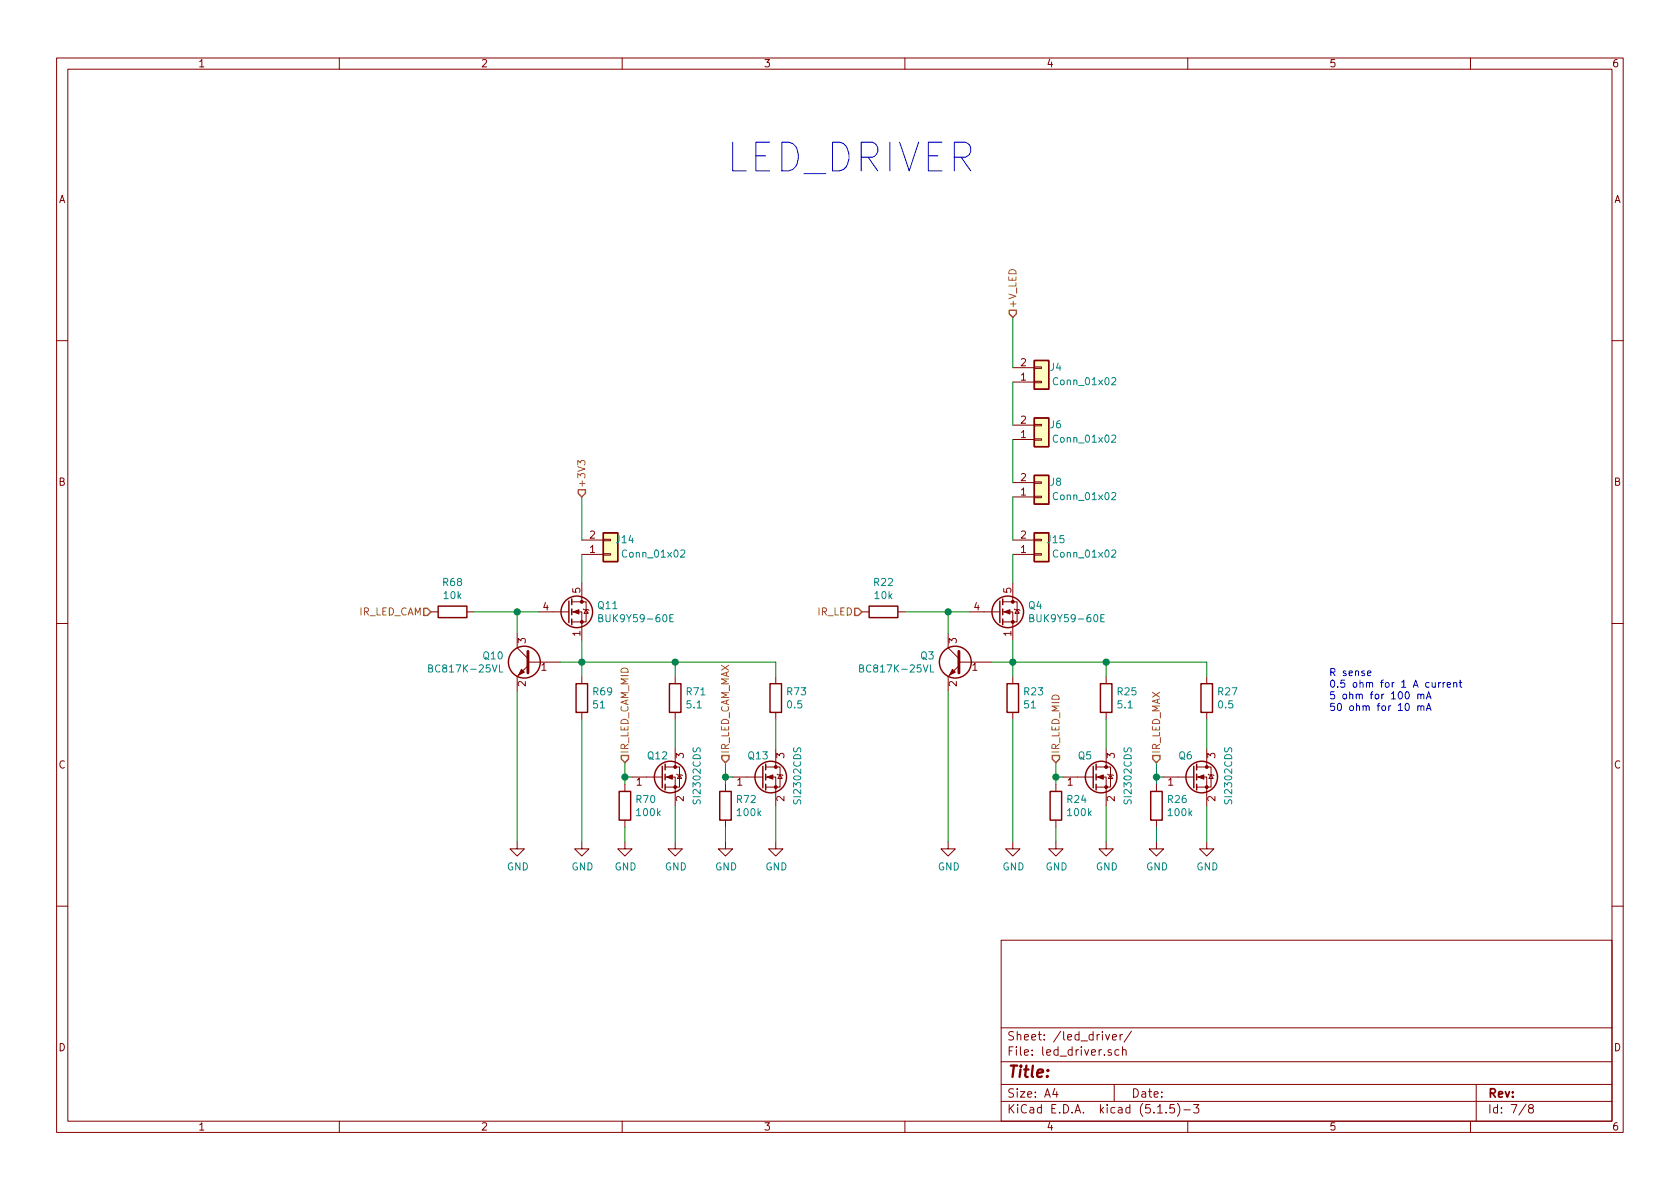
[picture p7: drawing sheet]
EESchema Schematic File Version 4
EELAYER 30 0
EELAYER END
$Descr A4 11693 8268
encoding utf-8
Sheet 7 8
Title ""
Date ""
Rev ""
Comp ""
Comment1 ""
Comment2 ""
Comment3 ""
Comment4 ""
$EndDescr
$Comp
L Device:R R23
U 1 1
P 7050 4850
F 0 "R23" H 7120 4896 50  0000 L CNN
F 1 "51" H 7120 4805 50  0000 L CNN
F 2 "Resistor_SMD:R_2512_6332Metric_Pad1.52x3.35mm_HandSolder" V 6980 4850 50  0001 C CNN
F 3 "~" H 7050 4850 50  0001 C CNN
	1    7050 4850
	1    0    0    -1  
$EndComp
$Comp
L power:GND #PWR039
U 1 1
P 7050 5850
F 0 "#PWR039" H 7050 5600 50  0001 C CNN
F 1 "GND" H 7055 5677 50  0000 C CNN
F 2 "" H 7050 5850 50  0001 C CNN
F 3 "" H 7050 5850 50  0001 C CNN
	1    7050 5850
	1    0    0    -1  
$EndComp
$Comp
L Device:Q_NMOS_GSD Q5
U 1 1
P 7600 5400
F 0 "Q5" H 7500 5550 50  0000 L CNN
F 1 "SI2302CDS" V 7850 5200 50  0000 L CNN
F 2 "Package_TO_SOT_SMD:SOT-23" H 7800 5500 50  0001 C CNN
F 3 "~" H 7600 5400 50  0001 C CNN
	1    7600 5400
	1    0    0    -1  
$EndComp
$Comp
L Device:R R25
U 1 1
P 7700 4850
F 0 "R25" H 7770 4896 50  0000 L CNN
F 1 "5.1" H 7770 4805 50  0000 L CNN
F 2 "Resistor_SMD:R_2512_6332Metric_Pad1.52x3.35mm_HandSolder" V 7630 4850 50  0001 C CNN
F 3 "~" H 7700 4850 50  0001 C CNN
	1    7700 4850
	1    0    0    -1  
$EndComp
$Comp
L power:GND #PWR041
U 1 1
P 7700 5850
F 0 "#PWR041" H 7700 5600 50  0001 C CNN
F 1 "GND" H 7705 5677 50  0000 C CNN
F 2 "" H 7700 5850 50  0001 C CNN
F 3 "" H 7700 5850 50  0001 C CNN
	1    7700 5850
	1    0    0    -1  
$EndComp
Wire Wire Line
	7700 5000 7700 5200
Wire Wire Line
	7700 5600 7700 5850
$Comp
L Device:Q_NMOS_GSD Q6
U 1 1
P 8300 5400
F 0 "Q6" H 8200 5550 50  0000 L CNN
F 1 "SI2302CDS" V 8550 5200 50  0000 L CNN
F 2 "Package_TO_SOT_SMD:SOT-23" H 8500 5500 50  0001 C CNN
F 3 "~" H 8300 5400 50  0001 C CNN
	1    8300 5400
	1    0    0    -1  
$EndComp
$Comp
L Device:R R27
U 1 1
P 8400 4850
F 0 "R27" H 8470 4896 50  0000 L CNN
F 1 "0.5" H 8470 4805 50  0000 L CNN
F 2 "Resistor_SMD:R_2512_6332Metric_Pad1.52x3.35mm_HandSolder" V 8330 4850 50  0001 C CNN
F 3 "~" H 8400 4850 50  0001 C CNN
	1    8400 4850
	1    0    0    -1  
$EndComp
$Comp
L power:GND #PWR043
U 1 1
P 8400 5850
F 0 "#PWR043" H 8400 5600 50  0001 C CNN
F 1 "GND" H 8405 5677 50  0000 C CNN
F 2 "" H 8400 5850 50  0001 C CNN
F 3 "" H 8400 5850 50  0001 C CNN
	1    8400 5850
	1    0    0    -1  
$EndComp
Wire Wire Line
	8400 5000 8400 5200
Wire Wire Line
	8400 5600 8400 5850
$Comp
L Device:Q_NPN_BEC Q3
U 1 1
P 6700 4600
F 0 "Q3" H 6891 4646 50  0000 L CNN
F 1 "BC817K-25VL" H 6891 4555 50  0000 L CNN
F 2 "Package_TO_SOT_SMD:SOT-23" H 6900 4700 50  0001 C CNN
F 3 "~" H 6700 4600 50  0001 C CNN
	1    6700 4600
	-1   0    0    -1  
$EndComp
Wire Wire Line
	6900 4600 7050 4600
Wire Wire Line
	7050 4450 7050 4600
Wire Wire Line
	6600 4400 6600 4250
Wire Wire Line
	6600 4250 6750 4250
Wire Wire Line
	6600 4250 6300 4250
Connection ~ 6600 4250
Wire Wire Line
	7050 4700 7050 4600
Connection ~ 7050 4600
$Comp
L power:GND #PWR038
U 1 1
P 6600 5850
F 0 "#PWR038" H 6600 5600 50  0001 C CNN
F 1 "GND" H 6605 5677 50  0000 C CNN
F 2 "" H 6600 5850 50  0001 C CNN
F 3 "" H 6600 5850 50  0001 C CNN
	1    6600 5850
	1    0    0    -1  
$EndComp
Wire Wire Line
	6600 4800 6600 5850
Wire Wire Line
	7050 5000 7050 5850
Wire Wire Line
	7700 4700 7700 4600
Wire Wire Line
	8400 4700 8400 4600
$Comp
L Device:R R22
U 1 1
P 6150 4250
F 0 "R22" V 5943 4250 50  0000 C CNN
F 1 "10k" V 6034 4250 50  0000 C CNN
F 2 "Resistor_SMD:R_0603_1608Metric_Pad1.05x0.95mm_HandSolder" V 6080 4250 50  0001 C CNN
F 3 "~" H 6150 4250 50  0001 C CNN
	1    6150 4250
	0    1    1    0   
$EndComp
$Comp
L Transistor_FET:PSMN5R2-60YL Q4
U 1 1
P 6950 4250
F 0 "Q4" H 7154 4296 50  0000 L CNN
F 1 "BUK9Y59-60E" H 7154 4205 50  0000 L CNN
F 2 "Package_TO_SOT_SMD:LFPAK56" H 7100 4250 50  0001 C CNN
F 3 "https://assets.nexperia.com/documents/data-sheet/PSMN5R2-60YL.pdf" H 6950 4250 50  0001 C CNN
	1    6950 4250
	1    0    0    -1  
$EndComp
$Comp
L Device:R R24
U 1 1
P 7350 5600
F 0 "R24" H 7420 5646 50  0000 L CNN
F 1 "100k" H 7420 5555 50  0000 L CNN
F 2 "Resistor_SMD:R_0603_1608Metric_Pad1.05x0.95mm_HandSolder" V 7280 5600 50  0001 C CNN
F 3 "~" H 7350 5600 50  0001 C CNN
	1    7350 5600
	1    0    0    -1  
$EndComp
$Comp
L Device:R R26
U 1 1
P 8050 5600
F 0 "R26" H 8120 5646 50  0000 L CNN
F 1 "100k" H 8120 5555 50  0000 L CNN
F 2 "Resistor_SMD:R_0603_1608Metric_Pad1.05x0.95mm_HandSolder" V 7980 5600 50  0001 C CNN
F 3 "~" H 8050 5600 50  0001 C CNN
	1    8050 5600
	1    0    0    -1  
$EndComp
Wire Wire Line
	7350 5300 7350 5400
Wire Wire Line
	7350 5400 7400 5400
Connection ~ 7700 4600
Wire Wire Line
	8050 5300 8050 5400
Wire Wire Line
	8050 5400 8100 5400
$Comp
L power:GND #PWR042
U 1 1
P 8050 5850
F 0 "#PWR042" H 8050 5600 50  0001 C CNN
F 1 "GND" H 8055 5677 50  0000 C CNN
F 2 "" H 8050 5850 50  0001 C CNN
F 3 "" H 8050 5850 50  0001 C CNN
	1    8050 5850
	1    0    0    -1  
$EndComp
$Comp
L power:GND #PWR040
U 1 1
P 7350 5850
F 0 "#PWR040" H 7350 5600 50  0001 C CNN
F 1 "GND" H 7355 5677 50  0000 C CNN
F 2 "" H 7350 5850 50  0001 C CNN
F 3 "" H 7350 5850 50  0001 C CNN
	1    7350 5850
	1    0    0    -1  
$EndComp
Wire Wire Line
	7350 5450 7350 5400
Connection ~ 7350 5400
Wire Wire Line
	8050 5450 8050 5400
Connection ~ 8050 5400
Wire Wire Line
	8050 5850 8050 5750
Wire Wire Line
	7350 5850 7350 5750
Wire Wire Line
	7700 4600 8400 4600
Wire Wire Line
	7050 4600 7700 4600
$Comp
L Connector_Generic:Conn_01x02 J6
U 1 1
P 7250 3050
F 0 "J6" H 7350 2950 50  0000 C CNN
F 1 "Conn_01x02" H 7550 3050 50  0000 C CNN
F 2 "Connector_Molex:Molex_KK-254_AE-6410-02A_1x02_P2.54mm_Vertical" H 7250 3050 50  0001 C CNN
F 3 "~" H 7250 3050 50  0001 C CNN
	1    7250 3050
	1    0    0    1   
$EndComp
$Comp
L Connector_Generic:Conn_01x02 J8
U 1 1
P 7250 3450
F 0 "J8" H 7350 3350 50  0000 C CNN
F 1 "Conn_01x02" H 7550 3450 50  0000 C CNN
F 2 "Connector_Molex:Molex_KK-254_AE-6410-02A_1x02_P2.54mm_Vertical" H 7250 3450 50  0001 C CNN
F 3 "~" H 7250 3450 50  0001 C CNN
	1    7250 3450
	1    0    0    1   
$EndComp
Wire Wire Line
	7050 3050 7050 3350
Wire Wire Line
	7050 2650 7050 2950
Wire Wire Line
	7050 2200 7050 2550
$Comp
L Connector_Generic:Conn_01x02 J4
U 1 1
P 7250 2650
F 0 "J4" H 7350 2550 50  0000 C CNN
F 1 "Conn_01x02" H 7550 2650 50  0000 C CNN
F 2 "Connector_Molex:Molex_KK-254_AE-6410-02A_1x02_P2.54mm_Vertical" H 7250 2650 50  0001 C CNN
F 3 "~" H 7250 2650 50  0001 C CNN
	1    7250 2650
	1    0    0    1   
$EndComp
$Comp
L Device:R R69
U 1 1
P 4050 4850
F 0 "R69" H 4120 4896 50  0000 L CNN
F 1 "51" H 4120 4805 50  0000 L CNN
F 2 "Resistor_SMD:R_2512_6332Metric_Pad1.52x3.35mm_HandSolder" V 3980 4850 50  0001 C CNN
F 3 "~" H 4050 4850 50  0001 C CNN
	1    4050 4850
	1    0    0    -1  
$EndComp
$Comp
L power:GND #PWR0105
U 1 1
P 4050 5850
F 0 "#PWR0105" H 4050 5600 50  0001 C CNN
F 1 "GND" H 4055 5677 50  0000 C CNN
F 2 "" H 4050 5850 50  0001 C CNN
F 3 "" H 4050 5850 50  0001 C CNN
	1    4050 5850
	1    0    0    -1  
$EndComp
$Comp
L Device:Q_NMOS_GSD Q12
U 1 1
P 4600 5400
F 0 "Q12" H 4500 5550 50  0000 L CNN
F 1 "SI2302CDS" V 4850 5200 50  0000 L CNN
F 2 "Package_TO_SOT_SMD:SOT-23" H 4800 5500 50  0001 C CNN
F 3 "~" H 4600 5400 50  0001 C CNN
	1    4600 5400
	1    0    0    -1  
$EndComp
$Comp
L Device:R R71
U 1 1
P 4700 4850
F 0 "R71" H 4770 4896 50  0000 L CNN
F 1 "5.1" H 4770 4805 50  0000 L CNN
F 2 "Resistor_SMD:R_2512_6332Metric_Pad1.52x3.35mm_HandSolder" V 4630 4850 50  0001 C CNN
F 3 "~" H 4700 4850 50  0001 C CNN
	1    4700 4850
	1    0    0    -1  
$EndComp
$Comp
L power:GND #PWR0107
U 1 1
P 4700 5850
F 0 "#PWR0107" H 4700 5600 50  0001 C CNN
F 1 "GND" H 4705 5677 50  0000 C CNN
F 2 "" H 4700 5850 50  0001 C CNN
F 3 "" H 4700 5850 50  0001 C CNN
	1    4700 5850
	1    0    0    -1  
$EndComp
Wire Wire Line
	4700 5000 4700 5200
Wire Wire Line
	4700 5600 4700 5850
$Comp
L Device:Q_NMOS_GSD Q13
U 1 1
P 5300 5400
F 0 "Q13" H 5200 5550 50  0000 L CNN
F 1 "SI2302CDS" V 5550 5200 50  0000 L CNN
F 2 "Package_TO_SOT_SMD:SOT-23" H 5500 5500 50  0001 C CNN
F 3 "~" H 5300 5400 50  0001 C CNN
	1    5300 5400
	1    0    0    -1  
$EndComp
$Comp
L Device:R R73
U 1 1
P 5400 4850
F 0 "R73" H 5470 4896 50  0000 L CNN
F 1 "0.5" H 5470 4805 50  0000 L CNN
F 2 "Resistor_SMD:R_2512_6332Metric_Pad1.52x3.35mm_HandSolder" V 5330 4850 50  0001 C CNN
F 3 "~" H 5400 4850 50  0001 C CNN
	1    5400 4850
	1    0    0    -1  
$EndComp
$Comp
L power:GND #PWR0109
U 1 1
P 5400 5850
F 0 "#PWR0109" H 5400 5600 50  0001 C CNN
F 1 "GND" H 5405 5677 50  0000 C CNN
F 2 "" H 5400 5850 50  0001 C CNN
F 3 "" H 5400 5850 50  0001 C CNN
	1    5400 5850
	1    0    0    -1  
$EndComp
Wire Wire Line
	5400 5000 5400 5200
Wire Wire Line
	5400 5600 5400 5850
$Comp
L Device:Q_NPN_BEC Q10
U 1 1
P 3700 4600
F 0 "Q10" H 3891 4646 50  0000 L CNN
F 1 "BC817K-25VL" H 3891 4555 50  0000 L CNN
F 2 "Package_TO_SOT_SMD:SOT-23" H 3900 4700 50  0001 C CNN
F 3 "~" H 3700 4600 50  0001 C CNN
	1    3700 4600
	-1   0    0    -1  
$EndComp
Wire Wire Line
	3900 4600 4050 4600
Wire Wire Line
	4050 4450 4050 4600
Wire Wire Line
	3600 4400 3600 4250
Wire Wire Line
	3600 4250 3750 4250
Wire Wire Line
	3600 4250 3300 4250
Connection ~ 3600 4250
Wire Wire Line
	4050 4700 4050 4600
Connection ~ 4050 4600
$Comp
L power:GND #PWR0100
U 1 1
P 3600 5850
F 0 "#PWR0100" H 3600 5600 50  0001 C CNN
F 1 "GND" H 3605 5677 50  0000 C CNN
F 2 "" H 3600 5850 50  0001 C CNN
F 3 "" H 3600 5850 50  0001 C CNN
	1    3600 5850
	1    0    0    -1  
$EndComp
Wire Wire Line
	3600 4800 3600 5850
Wire Wire Line
	4050 5000 4050 5850
Wire Wire Line
	4700 4700 4700 4600
Wire Wire Line
	5400 4700 5400 4600
$Comp
L Device:R R68
U 1 1
P 3150 4250
F 0 "R68" V 2943 4250 50  0000 C CNN
F 1 "10k" V 3034 4250 50  0000 C CNN
F 2 "Resistor_SMD:R_0603_1608Metric_Pad1.05x0.95mm_HandSolder" V 3080 4250 50  0001 C CNN
F 3 "~" H 3150 4250 50  0001 C CNN
	1    3150 4250
	0    1    1    0   
$EndComp
Text Notes 9250 4950 0    50   ~ 0
R sense\n0.5 ohm for 1 A current\n5 ohm for 100 mA\n50 ohm for 10 mA
$Comp
L Transistor_FET:PSMN5R2-60YL Q11
U 1 1
P 3950 4250
F 0 "Q11" H 4154 4296 50  0000 L CNN
F 1 "BUK9Y59-60E" H 4154 4205 50  0000 L CNN
F 2 "Package_TO_SOT_SMD:LFPAK56" H 4100 4250 50  0001 C CNN
F 3 "https://assets.nexperia.com/documents/data-sheet/PSMN5R2-60YL.pdf" H 3950 4250 50  0001 C CNN
	1    3950 4250
	1    0    0    -1  
$EndComp
$Comp
L Device:R R70
U 1 1
P 4350 5600
F 0 "R70" H 4420 5646 50  0000 L CNN
F 1 "100k" H 4420 5555 50  0000 L CNN
F 2 "Resistor_SMD:R_0603_1608Metric_Pad1.05x0.95mm_HandSolder" V 4280 5600 50  0001 C CNN
F 3 "~" H 4350 5600 50  0001 C CNN
	1    4350 5600
	1    0    0    -1  
$EndComp
$Comp
L Device:R R72
U 1 1
P 5050 5600
F 0 "R72" H 5120 5646 50  0000 L CNN
F 1 "100k" H 5120 5555 50  0000 L CNN
F 2 "Resistor_SMD:R_0603_1608Metric_Pad1.05x0.95mm_HandSolder" V 4980 5600 50  0001 C CNN
F 3 "~" H 5050 5600 50  0001 C CNN
	1    5050 5600
	1    0    0    -1  
$EndComp
Wire Wire Line
	4350 5300 4350 5400
Wire Wire Line
	4350 5400 4400 5400
Connection ~ 4700 4600
Wire Wire Line
	5050 5300 5050 5400
Wire Wire Line
	5050 5400 5100 5400
$Comp
L power:GND #PWR0108
U 1 1
P 5050 5850
F 0 "#PWR0108" H 5050 5600 50  0001 C CNN
F 1 "GND" H 5055 5677 50  0000 C CNN
F 2 "" H 5050 5850 50  0001 C CNN
F 3 "" H 5050 5850 50  0001 C CNN
	1    5050 5850
	1    0    0    -1  
$EndComp
$Comp
L power:GND #PWR0106
U 1 1
P 4350 5850
F 0 "#PWR0106" H 4350 5600 50  0001 C CNN
F 1 "GND" H 4355 5677 50  0000 C CNN
F 2 "" H 4350 5850 50  0001 C CNN
F 3 "" H 4350 5850 50  0001 C CNN
	1    4350 5850
	1    0    0    -1  
$EndComp
Wire Wire Line
	4350 5450 4350 5400
Connection ~ 4350 5400
Wire Wire Line
	5050 5450 5050 5400
Connection ~ 5050 5400
Wire Wire Line
	5050 5850 5050 5750
Wire Wire Line
	4350 5850 4350 5750
Wire Wire Line
	4700 4600 5400 4600
Wire Wire Line
	4050 4600 4700 4600
$Comp
L Connector_Generic:Conn_01x02 J15
U 1 1
P 7250 3850
F 0 "J15" H 7350 3750 50  0000 C CNN
F 1 "Conn_01x02" H 7550 3850 50  0000 C CNN
F 2 "Connector_Molex:Molex_KK-254_AE-6410-02A_1x02_P2.54mm_Vertical" H 7250 3850 50  0001 C CNN
F 3 "~" H 7250 3850 50  0001 C CNN
	1    7250 3850
	1    0    0    1   
$EndComp
Wire Wire Line
	7050 3450 7050 3750
Wire Wire Line
	7050 3850 7050 4050
$Comp
L Connector_Generic:Conn_01x02 J14
U 1 1
P 4250 3850
F 0 "J14" H 4350 3750 50  0000 C CNN
F 1 "Conn_01x02" H 4550 3850 50  0000 C CNN
F 2 "Connector_Molex:Molex_KK-254_AE-6410-02A_1x02_P2.54mm_Vertical" H 4250 3850 50  0001 C CNN
F 3 "~" H 4250 3850 50  0001 C CNN
	1    4250 3850
	1    0    0    1   
$EndComp
Wire Wire Line
	4050 3450 4050 3750
Wire Wire Line
	4050 3850 4050 4050
Text HLabel 3000 4250 0    50   Input ~ 0
IR_LED_CAM
Text HLabel 4350 5300 1    50   Input ~ 0
IR_LED_CAM_MID
Text HLabel 5050 5300 1    50   Input ~ 0
IR_LED_CAM_MAX
Text HLabel 4050 3450 1    50   Input ~ 0
+3V3
Text HLabel 7050 2200 1    50   Input ~ 0
+V_LED
Text HLabel 6000 4250 0    50   Input ~ 0
IR_LED
Text HLabel 7350 5300 1    50   Input ~ 0
IR_LED_MID
Text HLabel 8050 5300 1    50   Input ~ 0
IR_LED_MAX
Text Notes 5050 1200 0    200  ~ 0
LED_DRIVER
$EndSCHEMATC
